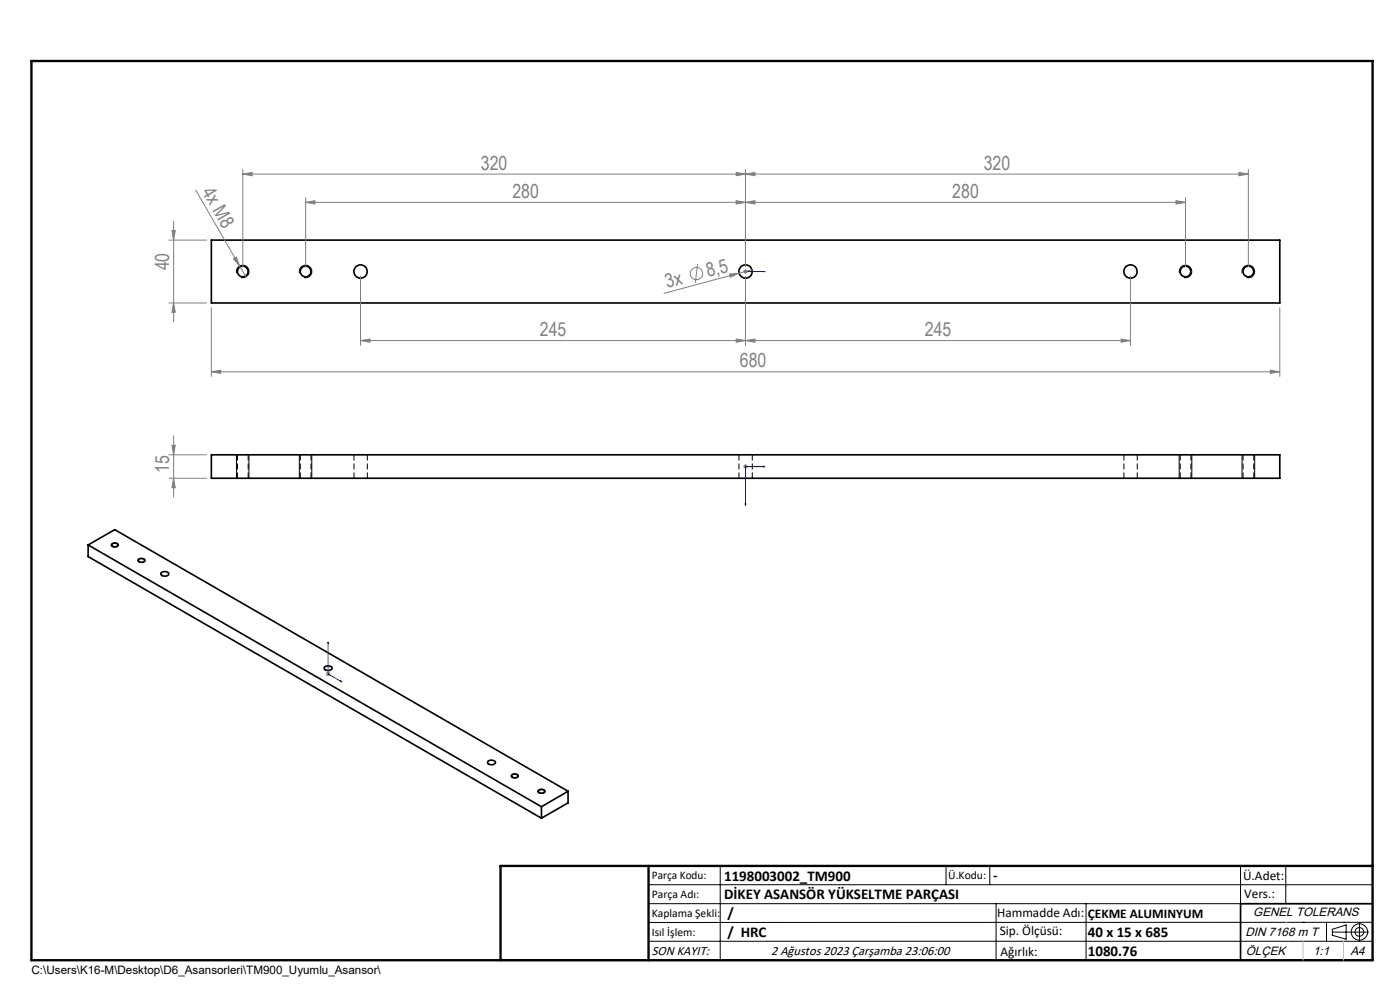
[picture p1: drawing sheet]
<svg xmlns="http://www.w3.org/2000/svg" width="297mm" height="210mm" viewBox="0 0 297 210" stroke-linecap="round" stroke-linejoin="round" font-family="sans-serif">
<g fill="none" stroke="#000" stroke-width=".35">
<path d="M44.8 50.9h226.7v13.4h-226.7zM44.8 96.5h226.7v5h-226.7zM18.7 115.6v2.5l96.2 55.5M18.7 115.6l96.2 55.5M18.7 115.6l5.6-3.2 96.2 55.4M23.8 115.4a.83 .83 0 0 1 1.2 .2 .75 .75 0 0 1-.7 .4 .75 .75 0 0 1-.6-.5zM29.4 118.7a.83 .83 0 0 1 1.3 .2 .74 .74 0 0 1-.7 .4 .74 .74 0 0 1-.6-.5zM34.2 121.5a1.09 1.09 0 0 1 1.6 .2 .93 .93 0 0 1-.9 .5 .93 .93 0 0 1-.8-.5zM68.8 141.5a.97 .97 0 0 1 1.6 .3 1.02 1.02 0 0 1-1.6-.1zM103.5 161.5a.97 .97 0 0 1 1.6 .3 .98 .98 0 0 1-1.7-.1zM108.6 164.4a.73 .73 0 0 1 1.3 .3 .78 .78 0 0 1-1.4-.2zM114.2 167.8a.8 .8 0 0 1 1.3 .1 .76 .76 0 0 1-1.3-.1z"/>
<path d="M114.9 171.1v2.5M120.5 167.8l-5.6 3.3M120.5 167.8v2.5l-5.6 3.3M291.2 191.7h-28v12M106.2 203.7h185"/>
<circle cx="51.5" cy="57.6" r="1.13"/>
<circle cx="64.8" cy="57.6" r="1.13"/>
<circle cx="76.5" cy="57.6" r="1.41"/>
<circle cx="158.2" cy="57.6" r="1.41"/>
<circle cx="239.8" cy="57.6" r="1.42"/>
<circle cx="251.5" cy="57.6" r="1.13"/>
<circle cx="264.8" cy="57.6" r="1.13"/>
</g>
<g fill="none" stroke="#000" stroke-width=".21" stroke-dasharray="1.3 .6" stroke-linecap="butt">
<path d="M50.4 96.4v5M63.7 96.4v5M75.1 96.4v5M156.8 96.4v5M238.4 96.4v5M250.4 96.4v5M263.7 96.4v5M52.6 101.4v-5M66 101.4v-5M77.9 101.4v-5M159.6 101.4v-5M241.3 101.4v-5"/>
<path d="M252.6 101.4v-5M266 101.4v-5"/>
</g>
<g fill="none" stroke="#808080" stroke-width=".21">
<path d="M51.5 36.9l2-.3v.7zM51.5 35.9v20.7M156.2 36.6l2 .3-2 .4zM158.2 36.9l2-.3v.7zM158.2 35.9v20.7M262.8 36.6l2 .3-2 .4zM264.8 36.9h-213.3M264.8 35.9v20.7M35.8 50.9h8M36.5 48.9h.7l-.4 2zM36.8 46.9v21.4M41.5 40.3l9.3 16.1"/>
<path d="M49.5 54.9l.6-.4 .7 1.9zM50.8 56.4l1.4 2.3M64.8 42.9l2-.3v.7zM64.8 42.9h186.7M64.8 41.9v14.7M76.5 58.6v14.7M148 56l-.5 4M154.8 58.1l2-.1-1.9 .8zM156.2 42.6l2 .3-2 .4zM157.7 57.6h.9M157.8 57.2l.7 .8M158.2 42.9l2-.3v.7z"/>
<path d="M158.2 57.1v1M158.2 58.6v14.7M158.5 57.2l-.7 .8M159.5 57.2l-18.6 5M239.8 58.6v14.7M249.5 42.6l2 .3-2 .4zM251.5 41.9v14.7M35.8 64.3h8M36.8 64.3l.4 1.9h-.7zM44.8 78.9l2-.4v.7zM44.8 65.3v14.6M44.8 78.9h226.7"/>
<path d="M76.5 72.2l2-.3v.7zM76.5 72.2h163.3M156.2 71.9l2 .3-2 .4zM158.2 72.2l2-.3v.7zM237.8 71.9l2 .3-2 .4zM269.5 78.5l2 .4-2 .3zM271.5 65.3v14.6M35.8 96.5h8M36.5 94.5h.7l-.4 2zM36.8 92.5v13M157.7 99h.9M157.8 98.6l.7 .7"/>
<path d="M158.2 98.5v1M158.5 98.6l-.7 .7M35.8 101.5h8M36.8 101.5l.4 2h-.7zM69.1 143h1M69.3 142.6l.7 .7M69.6 142.4v1.1M70 142.6l-.7 .7"/>
<circle cx="147.8" cy="58" r="1.3"/>
</g>
<g fill="none" stroke="#000" stroke-width=".21">
<path d="M50.2 58a1.33 1.33 0 0 1 1.1-1.7 1.33 1.33 0 0 1 1.5 1.4 1.33 1.33 0 0 1-1.6 1.2M63.5 58a1.33 1.33 0 0 1 1.2-1.7 1.33 1.33 0 0 1 1.4 1.4 1.33 1.33 0 0 1-1.6 1.2M250.2 58a1.34 1.34 0 0 1 1.1-1.8 1.34 1.34 0 0 1 1.5 1.5 1.34 1.34 0 0 1-1.7 1.2M263.5 58a1.34 1.34 0 0 1 1.2-1.8 1.34 1.34 0 0 1 1.4 1.5 1.34 1.34 0 0 1-1.6 1.2M50.2 96.5v5M52.8 96.5v5M63.5 96.5v5M66.1 96.5v5M250.2 96.5v5M252.8 96.5v5M263.5 96.5v5M266.2 96.5v5"/>
<path d="M23.7 115.3a.9 .9 0 0 1 1.5 .4 .91 .91 0 0 1-1.6-.2zM29.2 118.7a.91 .91 0 0 1 1.6 .3 .97 .97 0 0 1-1.6-.1zM108.5 164.4a.91 .91 0 0 1 1.5 .3 .92 .92 0 0 1-1.6-.2zM114.2 167.6a.86 .86 0 0 1 1.4 .4 .92 .92 0 0 1-1.5-.2zM137.6 187.7h153.6M137.6 191.7h153.6M137.6 199.7h153.6M152.8 183.7v20M200.7 183.7v4M210 183.7v4M211.3 191.7v12M230.4 191.7v12"/>
<path d="M263.2 183.7v20M272.8 183.7v8M276.4 195.6h.1M281.4 195.6v4.1M282.6 197.7h7.8M282.6 197.1l3-.9v3l-3-.8zM285 195.6h.1M288.4 195.8v3.8M291.2 195.6l-153.6 .1"/>
<circle cx="288.4" cy="197.7" r="1.74"/>
<circle cx="288.4" cy="197.7" r=".93"/>
</g>
<path d="M158 57.6h.3zM158.2 57.6h.1M158.2 57.6h4.1M162.3 57.6h-.4h.4M161.9 98.9l.4 .1-.4 .1zM162.3 99h-4.1v8.3M158 106.8h.3l-.1 .5zM69.6 136.2l.1 .4-.2-.2zM69.6 136.2v6.8l3 1.7M72.2 144.4l.4 .3-.4-.1z" fill="none" stroke="#00f" stroke-width=".21"/>
<path d="M6.7 12.9h284.5v190.8h-284.5zM137.6 183.7v20M291.2 183.7h-185v20" fill="none" stroke="#000" stroke-width=".5"/>
<path d="M272.8 195.6h.1M276.4 199.7v4M285 199.7v4" fill="none" stroke="#c0c0c0" stroke-width=".21"/>
<g fill="#00f">
<path d="M161.9 57.6h.4zM158 57.6h.3z"/>
<path d="M72.2 144.4l.4 .3-.4-.1zM69.6 136.2l.1 .4-.2-.2zM161.9 98.9v.2l.4-.1zM158 106.8l.2 .5 .1-.5z"/>
</g>
<g fill="#808080">
<path d="M49.5 54.9l.6-.4 .7 1.9z"/>
<path d="M154.8 58.1l2-.1-1.9 .8z"/>
<path d="M156.2 36.6l2 .3-2 .4zM51.5 36.9l2-.3v.7z"/>
<path d="M158.2 72.2l2-.3v.7zM237.8 71.9l2 .3-2 .4zM158.2 42.9l2-.3v.7zM249.5 42.6l2 .3-2 .4zM158.2 36.9l2-.3v.7zM262.8 36.6l2 .3-2 .4z"/>
<path d="M44.8 78.9l2-.4v.7zM269.5 78.5l2 .4-2 .3z"/>
<path d="M156.2 71.9l2 .3-2 .4zM76.5 72.2l2-.3v.7zM156.2 42.6l2 .3-2 .4zM64.8 42.9l2-.3v.7z"/>
<path d="M36.8 101.5l.4 2h-.7zM36.5 94.5h.7l-.4 2z"/>
<path d="M36.5 48.9h.7l-.4 2zM36.8 64.3l.4 1.9h-.7z"/>
</g>
<g font-size="4.1" fill="#808080">
<text x="102" y="36">320</text>
<text x="208.7" y="36">320</text>
<text x="42.8" y="40.7" transform="rotate(60 42.8 40.7)">4x M8</text>
<text x="108.7" y="42">280</text>
<text x="202" y="42">280</text>
<text x="35.9" y="57.4" transform="rotate(-90 35.9 57.4)">40</text>
<text x="150.2" y="58.8" transform="rotate(-15 150.2 58.8)">8,5</text>
<text x="141.6" y="61.1" transform="rotate(-15 141.6 61.1)">3x</text>
<text x="114.5" y="71.3">245</text>
<text x="196.2" y="71.3">245</text>
<text x="157" y="77.9">680</text>
<text x="35.9" y="100.4" transform="rotate(-90 35.9 100.4)">15</text>
</g>
<g font-size="3.2">
<text x="153.6" y="186.8">1198003002_TM900</text>
<text x="153.6" y="190.8">DİKEY ASANSÖR YÜKSELTME PARÇASI</text>
<text x="210.7" y="186.6">-</text>
<text x="154.3" y="194.8">/</text>
<text x="154.3" y="198.8">/ HRC</text>
<text x="230.8" y="198.7">40 x 15 x 685</text>
<text x="230.8" y="202.8">1080.76</text>
</g>
<g font-size="2.8">
<text x="263.7" y="186.7">Ü.Adet:</text>
<text x="263.9" y="190.5">Vers.:</text>
<text x="211.5" y="194.5">Hammadde Adı:</text>
<text x="230.8" y="194.7">ÇEKME ALUMINYUM</text>
<text x="138.3" y="202.6">SON KAYIT:</text>
<text x="163.6" y="202.6">2 Ağustos 2023 Çarşamba 23:06:00</text>
<text x="212.1" y="198.4">Sip. Ölçüsü:</text>
<text x="212.2" y="202.7">Ağırlık:</text>
</g>
<g font-size="2.6">
<text x="265.9" y="194.4">GENEL TOLERANS</text>
<text x="264.2" y="198.5">DIN 7168 m T</text>
<text x="264.3" y="202.6">ÖLÇEK</text>
<text x="278.5" y="202.6">1:1</text>
<text x="286.5" y="202.6">A4</text>
</g>
<g font-size="2.5">
<text x="138.3" y="186.4">Parça Kodu:</text>
<text x="138.3" y="190.5">Parça Adı:</text>
<text x="201.2" y="186.5">Ü.Kodu:</text>
<text x="138.3" y="194.5">Kaplama Şekli:</text>
<text x="138.3" y="198.6">Isıl İşlem:</text>
<text x="6.7" y="206.7">C:\Users\K16-M\Desktop\D6_Asansorleri\TM900_Uyumlu_Asansor\</text>
</g>
</svg>
